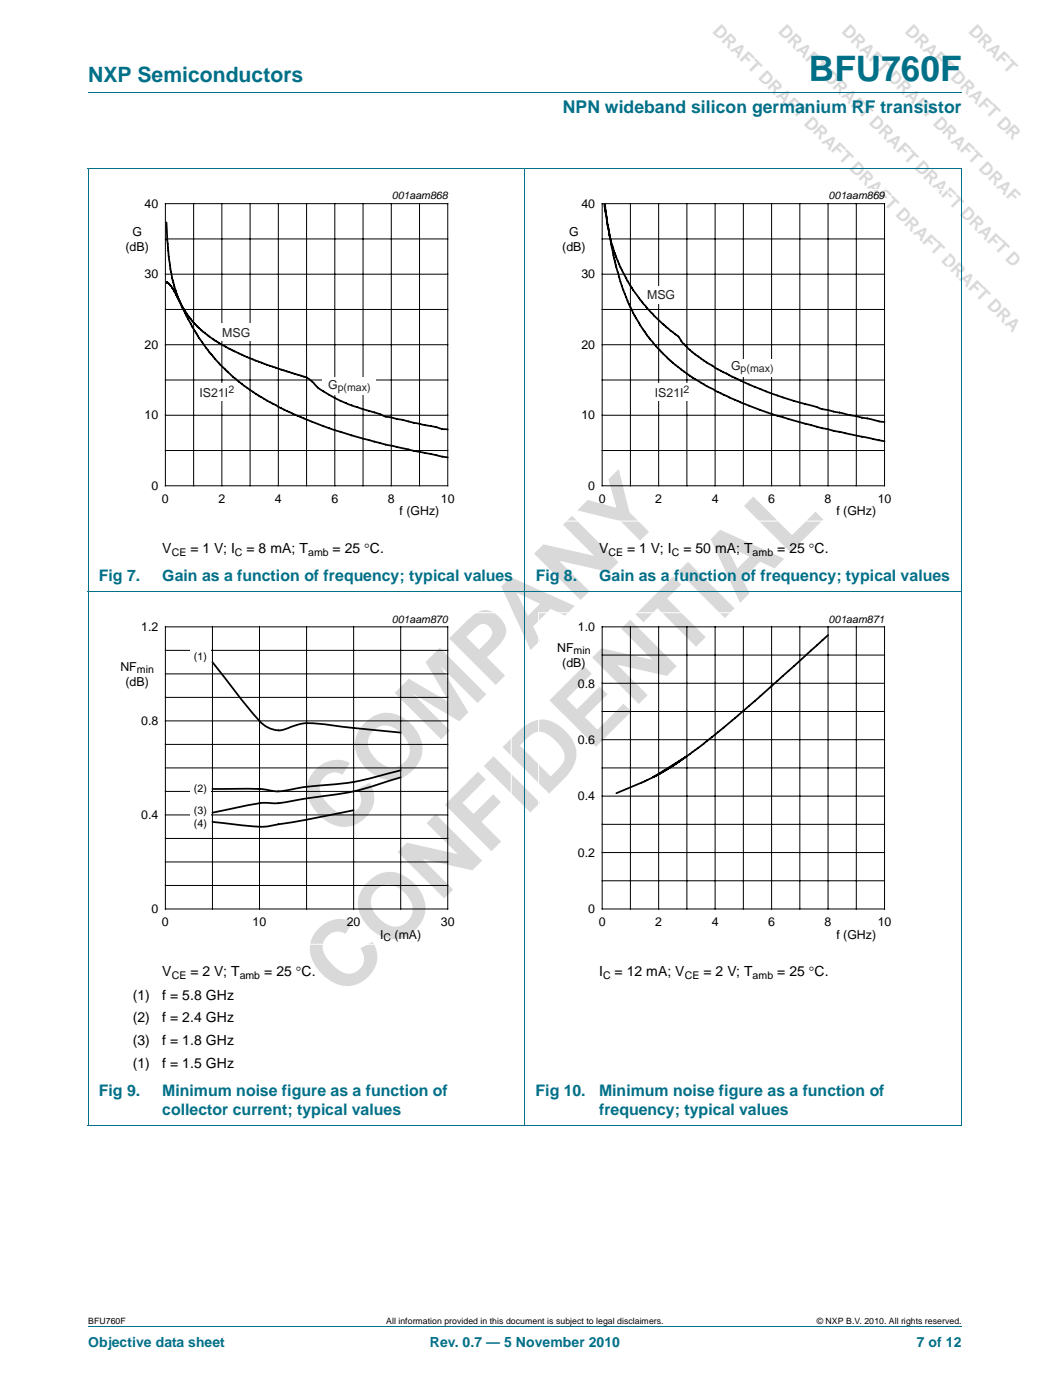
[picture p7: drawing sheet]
<svg xmlns="http://www.w3.org/2000/svg" width="210mm" height="280mm" viewBox="0 0 210 280" stroke-linecap="round" stroke-linejoin="round" font-family="sans-serif">
<path d="M17.6 18.5h174.7M17.6 33.7h174.7M17.6 33.7v191.5M104.9 33.7v191.6M192.3 33.7v191.5M17.6 118.4h174.7M17.6 225.3h174.7M17.6 265.5h174.7" fill="none" stroke="#007088" stroke-width=".2"/>
<path d="M20.4 37.9h81.8v66.4h-81.8z" fill="none" stroke="#fff" stroke-width=".2"/>
<g fill="none" stroke="#000" stroke-width=".2">
<path d="M33.1 40.7h56.4v56.5h-56.4zM33.1 54.9h56.4M33.1 47.8h56.4M38.7 40.7v56.5M44.4 40.7v56.5M50 40.7v56.5M55.6 40.7v56.5M61.3 40.7v56.5M66.9 40.7v56.5M72.6 40.7v56.5M78.2 40.7v56.5M83.9 40.7v56.5"/>
<path d="M33.1 76h56.4M33.1 69h56.4M33.1 61.9h56.4M33.1 90.1h56.4M33.1 83.1h56.4"/>
</g>
<g fill="#fff">
<path d="M43.3 64.7h7.9v3.5h-7.9z"/>
<path d="M64.5 75.5h10.7v3.5h-10.7z"/>
<path d="M39.4 76.7h7.9v3.5h-7.9z"/>
</g>
<path d="M33.3 44.5l.3 5.9a26.6 26.6 0 0 0 3.4 11.9 21.5 21.5 0 0 0 9.6 7.9l3.4 1.5 2.8 1.1 7.4 2.4a4.6 4.6 0 0 1 3.1 2.1 31.9 31.9 0 0 0 12.1 5.4 8.9 8.9 0 0 0 3.4 1l8.5 1.8 1.1 .3 1.1 .1M33.3 56.5l.3 .1 .7 .7 1.6 3.1a40.9 40.9 0 0 0 9.6 14l1.1 1a55.6 55.6 0 0 0 14.9 8.6 116.1 116.1 0 0 0 20.1 5.9l7.9 1.6" fill="none" stroke="#000" stroke-width=".35"/>
<path d="M107.7 37.9h81.8v66.4h-81.8z" fill="none" stroke="#fff" stroke-width=".2"/>
<g fill="none" stroke="#000" stroke-width=".2">
<path d="M120.4 40.7h56.4v56.5h-56.4zM120.4 54.9h56.4M120.4 47.8h56.4M126 40.7v56.5M131.7 40.7v56.5M137.3 40.7v56.5M143 40.7v56.5M148.6 40.7v56.5M154.2 40.7v56.5M159.9 40.7v56.5M165.5 40.7v56.5M171.2 40.7v56.5"/>
<path d="M120.4 76h56.4M120.4 69h56.4M120.4 61.9h56.4M120.4 90.1h56.4M120.4 83.1h56.4"/>
</g>
<g fill="#fff">
<path d="M128.2 57.2h7.9v3.5h-7.9z"/>
<path d="M145 71.9h10.8v3.5h-10.8z"/>
<path d="M130.4 76.7h7.9v3.5h-7.9z"/>
</g>
<path d="M120.8 40.9l1 6.1M121 40.9l.4 4.1 .4 2M121.8 47l.2 .5a28.2 28.2 0 0 0 1.9 5.7 32.3 32.3 0 0 0 4.4 7.1l2.5 2.9 3.7 3.3a4.4 4.4 0 0 1 2 2.1 35.6 35.6 0 0 0 11 7.3l.5 .2a80 80 0 0 0 15.3 5.3l1.1 .5 9.6 1.9 1.7 .5 1.1 .1M121.8 47l1.4 6.3a35.7 35.7 0 0 0 11.5 19.5l3.2 2.4 2.8 1.7a78.6 78.6 0 0 0 9 4.3 97.3 97.3 0 0 0 11.3 3.6l5.6 1.4 10.2 2.1" fill="none" stroke="#000" stroke-width=".35"/>
<g fill="none" stroke="#000" stroke-width=".2">
<path d="M33.1 125.4h56.4v56.5h-56.4zM33.1 134.8h56.4M33.1 130.1h56.4M33.1 139.5h56.4M42.5 125.4v56.5M51.9 125.4v56.5M61.3 125.4v56.5M70.7 125.4v56.5M80.1 125.4v56.5M33.1 144.2h56.4M33.1 153.6h56.4M33.1 148.9h56.4"/>
<path d="M33.1 158.3h56.4M33.1 163h56.4M33.1 172.5h56.4M33.1 167.8h56.4M33.1 177.2h56.4"/>
</g>
<path d="M20.4 122.6h81.8v66.3h-81.8z" fill="none" stroke="#fff" stroke-width=".2"/>
<g fill="#fff">
<path d="M38 129.7h4.1v3.3h-4.1z"/>
<path d="M38 156.2h4.1v3.3h-4.1z"/>
<path d="M38 160.6h4.1v3.3h-4.1z"/>
<path d="M38 163.1h4.1v3.3h-4.1z"/>
</g>
<path d="M42.5 132.5l4.6 5.9a54 54 0 0 0 5.7 6.7 4.6 4.6 0 0 0 5.3 .4 10.2 10.2 0 0 1 6-.7l5.7 .8 10.3 1M165.5 127.1a495 495 0 0 1-22.5 19.9l-3.4 2.6-5.1 3.6M80.1 155.5l-.9 .3a61.3 61.3 0 0 1-17 3.8l-3 .5a17.4 17.4 0 0 1-6.7 .5l-10 2M80.1 154.1l-1 .3a61.2 61.2 0 0 1-16.9 2.9l-2.3 .3a14.3 14.3 0 0 1-6.1 .5 55.5 55.5 0 0 0-9.4-.2h-1.9M130.6 155.5l-7.4 3.2M131.4 155.1l-.8 .4M131.7 154.9l-1.1 .6M134.5 153.2l-2.8 1.7M134.5 153.2l2.8-1.9-6.7 4.2M70.7 162.1l-9.4 1.9-4.9 .8a18.1 18.1 0 0 1-8.3 .3l-5.6-.7" fill="none" stroke="#000" stroke-width=".35"/>
<path d="M107.7 122.6h81.8v66.3h-81.8z" fill="none" stroke="#fff" stroke-width=".2"/>
<g fill="none" stroke="#000" stroke-width=".2">
<path d="M120.4 125.4h56.4v56.5h-56.4zM120.4 131.1h56.4M120.4 136.7h56.4M126 125.4v56.5M131.7 125.4v56.5M137.3 125.4v56.5M143 125.4v56.5M148.6 125.4v56.5M154.2 125.4v56.5M159.9 125.4v56.5M165.5 125.4v56.5M171.2 125.4v56.5"/>
<path d="M120.4 142.4h56.4M120.4 153.6h56.4M120.4 148h56.4M120.4 159.3h56.4M120.4 164.9h56.4M120.4 176.2h56.4M120.4 170.6h56.4"/>
</g>
<g font-size="18.3" fill="#d9d9d9">
<text x="67.9" y="168.3" transform="rotate(-45 67.9 168.3)">COMPANY</text>
<text x="68.5" y="200.1" transform="rotate(-45 68.5 200.1)">CONFIDENTIAL</text>
</g>
<text font-size="7" fill="#007088" x="161.7" y="16.2">BFU760F</text>
<text font-size="4.2" fill="#007088" x="17.6" y="16.4">NXP Semiconductors</text>
<g font-size="3.5" fill="#d9d9d9">
<text x="142.3" y="6.4" transform="rotate(45 142.3 6.4)">DRAFT DRAFT DRAFT DRAFT DRAFT DRAFT DRA</text>
<text x="155.4" y="6.4" transform="rotate(45 155.4 6.4)">DRAFT DRAFT DRAFT DRAFT DRAFT D</text>
<text x="168.1" y="6.4" transform="rotate(45 168.1 6.4)">DRAFT DRAFT DRAFT DRAF</text>
<text x="180.8" y="6.4" transform="rotate(45 180.8 6.4)">DRAFT DRAFT DR</text>
</g>
<text font-size="3.5" fill="#007088" x="112.5" y="22.6">NPN wideband silicon germanium RF transistor</text>
<g font-size="3.2" fill="#007088">
<text x="19.7" y="116.2">Fig 7.</text>
<text x="32.4" y="116.2">Gain as a function of frequency; typical values</text>
<text x="107.1" y="116.2">Fig 8.</text>
<text x="119.8" y="116.2">Gain as a function of frequency; typical values</text>
<text x="19.7" y="219.2">Fig 9.</text>
<text x="32.4" y="219.2">Minimum noise figure as a function of</text>
<text x="107.1" y="219.2">Fig 10.</text>
<text x="119.8" y="219.2">Minimum noise figure as a function of</text>
<text x="32.4" y="223.1">collector current; typical values</text>
<text x="119.8" y="223.1">frequency; typical values</text>
</g>
<g font-size="2.8">
<text x="32.4" y="110.7">V</text>
<text x="38.1" y="110.7">= 1 V; I</text>
<text x="49.3" y="110.7">= 8 mA; T</text>
<text x="66.5" y="110.7">= 25 °C.</text>
<text x="119.8" y="110.7">V</text>
<text x="125.3" y="110.7">= 1 V; I</text>
<text x="136.6" y="110.7">= 50 mA; T</text>
<text x="155.4" y="110.7">= 25 °C.</text>
<text x="32.4" y="195.4">V</text>
<text x="38.1" y="195.4">= 2 V; T</text>
<text x="52.8" y="195.4">= 25 °C.</text>
<text x="119.8" y="195.4">I</text>
<text x="122.9" y="195.4">= 12 mA; V</text>
<text x="140.6" y="195.4">= 2 V; T</text>
<text x="155.4" y="195.4">= 25 °C.</text>
<text x="26.5" y="200">(1)</text>
<text x="32.4" y="200">f = 5.8 GHz</text>
<text x="26.5" y="204.6">(2)</text>
<text x="26.5" y="209.2">(3)</text>
<text x="32.4" y="204.6">f = 2.4 GHz</text>
<text x="32.4" y="209.2">f = 1.8 GHz</text>
<text x="26.5" y="213.7">(1)</text>
<text x="32.4" y="213.7">f = 1.5 GHz</text>
</g>
<g font-size="2.8" fill="#007088">
<text x="17.6" y="269.5">Objective data sheet</text>
<text x="85.9" y="269.5">Rev. 0.7 — 5 November 2010</text>
<text x="183.3" y="269.5">7 of 12</text>
</g>
<g font-size="2.5">
<text x="28.9" y="41.6">40</text>
<text x="116.2" y="41.6">40</text>
<text x="26.5" y="47.2">G</text>
<text x="113.8" y="47.2">G</text>
<text x="25.1" y="50.2">(dB)</text>
<text x="112.4" y="50.2">(dB)</text>
<text x="28.9" y="55.7">30</text>
<text x="116.2" y="55.7">30</text>
<text x="28.9" y="69.8">20</text>
<text x="116.2" y="69.8">20</text>
<text x="28.9" y="83.9">10</text>
<text x="116.2" y="83.9">10</text>
<text x="30.3" y="98">0</text>
<text x="32.4" y="100.6">0</text>
<text x="43.7" y="100.6">2</text>
<text x="55" y="100.6">4</text>
<text x="66.2" y="100.6">6</text>
<text x="77.5" y="100.6">8</text>
<text x="88.1" y="100.6">10</text>
<text x="117.6" y="98">0</text>
<text x="119.7" y="100.6">0</text>
<text x="131" y="100.6">2</text>
<text x="142.3" y="100.6">4</text>
<text x="153.6" y="100.6">6</text>
<text x="164.8" y="100.6">8</text>
<text x="175.5" y="100.6">10</text>
<text x="79.9" y="103.1">f (GHz)</text>
<text x="167.2" y="103.1">f (GHz)</text>
<text x="28.2" y="126.3">1.2</text>
<text x="111.4" y="130.4">NF</text>
<text x="115.5" y="126.3">1.0</text>
<text x="24.1" y="134.2">NF</text>
<text x="25.1" y="137.2">(dB)</text>
<text x="112.4" y="133.4">(dB)</text>
<text x="115.5" y="137.6">0.8</text>
<text x="28.2" y="145.1">0.8</text>
<text x="115.5" y="148.8">0.6</text>
<text x="115.5" y="160.1">0.4</text>
<text x="28.2" y="163.9">0.4</text>
<text x="115.5" y="171.4">0.2</text>
<text x="30.3" y="182.7">0</text>
<text x="32.4" y="185.3">0</text>
<text x="50.5" y="185.3">10</text>
<text x="69.3" y="185.3">20</text>
<text x="88.1" y="185.3">30</text>
<text x="117.6" y="182.7">0</text>
<text x="119.7" y="185.3">0</text>
<text x="131" y="185.3">2</text>
<text x="142.3" y="185.3">4</text>
<text x="153.6" y="185.3">6</text>
<text x="164.8" y="185.3">8</text>
<text x="175.5" y="185.3">10</text>
<text x="76" y="187.8">I</text>
<text x="78.9" y="187.8">(mA)</text>
<text x="167.2" y="187.8">f (GHz)</text>
</g>
<g font-size="2.5" fill="#231f20">
<text x="129.4" y="59.9">MSG</text>
<text x="44.4" y="67.4">MSG</text>
<text x="65.6" y="77.8">G</text>
<text x="146.1" y="73.9">G</text>
<text x="39.9" y="79.4">IS21I</text>
<text x="130.9" y="79.4">IS21I</text>
</g>
<g font-size="2.1">
<text x="78.3" y="39.9">001aam868</text>
<text x="165.6" y="39.9">001aam869</text>
<text x="34.3" y="111.2">CE</text>
<text x="46.9" y="111.2">C</text>
<text x="61.6" y="111.2">amb</text>
<text x="121.6" y="111.2">CE</text>
<text x="134.3" y="111.2">C</text>
<text x="150.5" y="111.2">amb</text>
<text x="78.3" y="124.6">001aam870</text>
<text x="165.6" y="124.6">001aam871</text>
<text x="38.8" y="132">(1)</text>
<text x="114.7" y="130.9">min</text>
<text x="27.4" y="134.7">min</text>
<text x="38.8" y="158.5">(2)</text>
<text x="38.8" y="165.4">(4)</text>
<text x="38.8" y="162.9">(3)</text>
<text x="76.7" y="188.3">C</text>
<text x="34.3" y="195.9">CE</text>
<text x="47.9" y="195.9">amb</text>
<text x="120.6" y="195.9">C</text>
<text x="136.9" y="195.9">CE</text>
<text x="150.5" y="195.9">amb</text>
</g>
<g font-size="2.1" fill="#231f20">
<text x="148.1" y="74.4">p(max)</text>
<text x="45.6" y="78.7">2</text>
<text x="67.5" y="78.3">p(max)</text>
<text x="136.7" y="78.7">2</text>
</g>
<g font-size="1.7">
<text x="17.6" y="264.9">BFU760F</text>
<text x="77.2" y="264.9">All information provided in this document is subject to legal disclaimers.</text>
<text x="163.3" y="264.9">© NXP B.V. 2010. All rights reserved.</text>
</g>
</svg>
